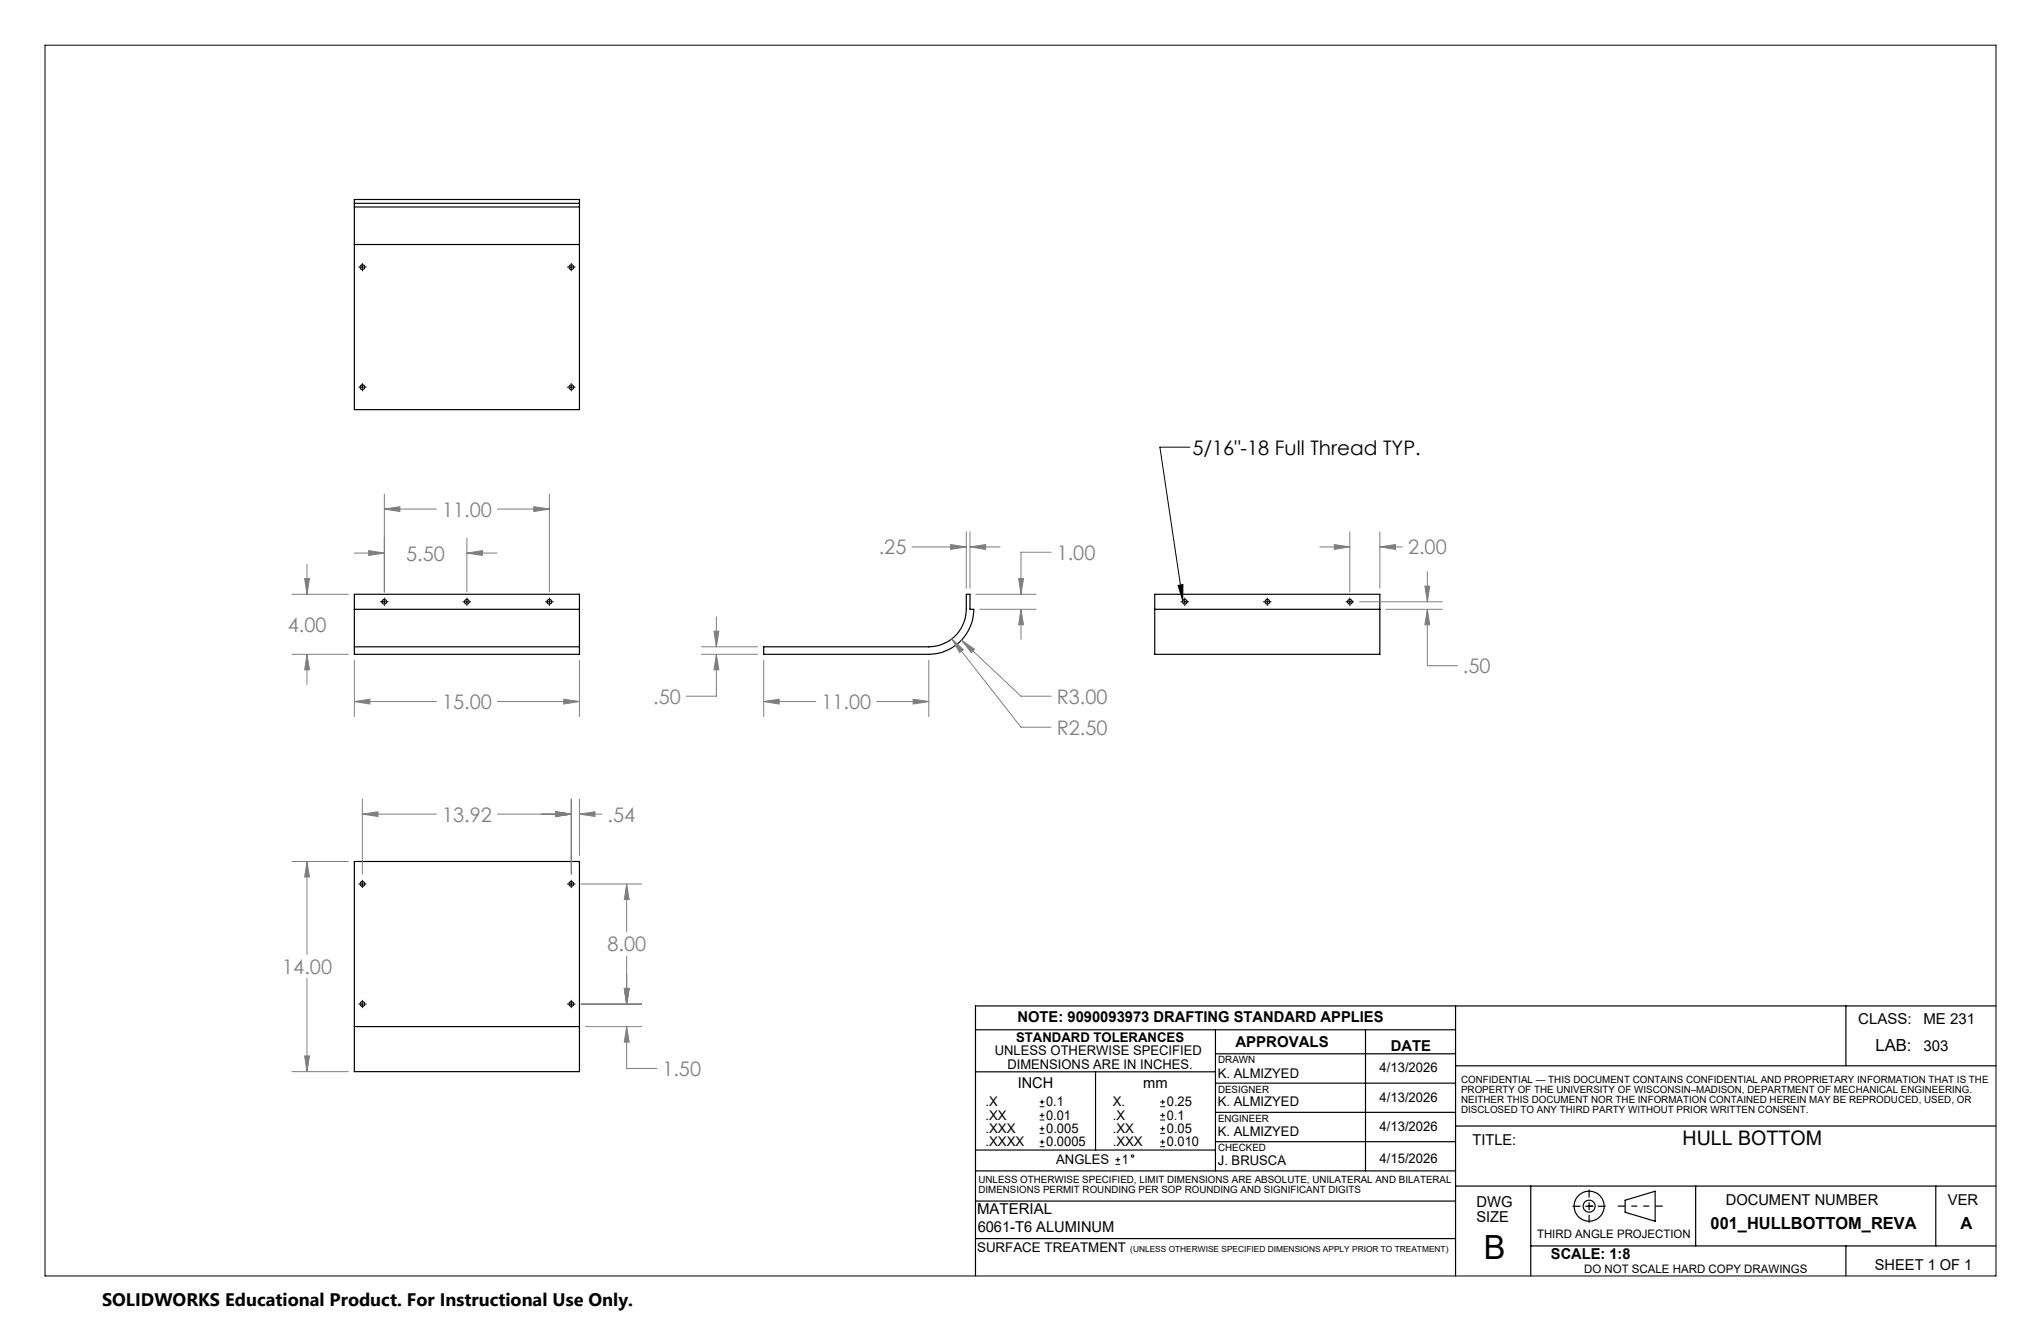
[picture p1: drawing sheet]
<svg xmlns="http://www.w3.org/2000/svg" width="432mm" height="279mm" viewBox="0 0 432 279" stroke-linecap="round" stroke-linejoin="round" font-family="sans-serif">
<g fill="none" stroke="#000" stroke-width=".25">
<path d="M75 43.8v7.9M75 43.8v-1.6h47.6v1.6M75 51.7v34.9h47.6v-34.9M75 43.8h47.6M75 43h47.6M75 51.7h47.6M122.6 43.8v7.9M75 128.9v7.9M75 128.9v-3.2h47.6v3.2M75 136.8v1.6h47.6v-1.6M75 136.8h47.6M75 128.9h47.6"/>
<path d="M122.6 128.9v7.9M161.6 136.8h34.9a7.9 7.9 0 0 0 7.9-7.9v-3.2h.8v3.2h.8a9.6 9.6 0 0 1-9.5 9.5h-34.9zM244.3 128.9v9.5h47.6v-9.5M244.3 128.9h47.6M244.3 128.9v-3.2h47.6v3.2M75 217.1v9.6h47.6v-9.6M75 217.1v-34.9h47.6v34.9M75 217.1h47.6M206.4 217.8h101.5M257.1 217.8v29.8M288.9 217.8v29.8M307.9 212.8v57.1"/>
<path d="M390.5 212.8v12.6M422.3 212.8h-215.9v57.1M206.4 226.7h50.7M231.8 226.7v16.5M257.1 222.9h50.8M257.1 235.3h50.8M257.1 229.1h50.8M307.9 238.2h114.3M307.9 225.4h114.4M206.4 254h101.5M206.4 247.6h101.5M206.4 243.2h50.7"/>
<path d="M257.1 241.5h50.8M307.9 250.9h114.4M323.8 250.9v19M332.8 255.1h1.5M335.5 255.1h1.5M336.2 251.7v1.5M336.2 254.4v1.5M336.2 257v1.6M338.1 255.1h1.5M343.8 253.9l6.4-1.9v6.3l-6.4-1.9zM358.7 250.9v12.6M409.5 250.9v12.6"/>
<path d="M206.4 262h101.5M323.8 263.5h98.5M390.5 263.5v6.4"/>
<circle cx="76.7" cy="56.5" r=".49"/>
<circle cx="120.9" cy="56.5" r=".5"/>
<circle cx="76.7" cy="81.9" r=".49"/>
<circle cx="120.9" cy="81.9" r=".5"/>
<circle cx="81.3" cy="127.3" r=".49"/>
<circle cx="98.8" cy="127.3" r=".49"/>
<circle cx="116.2" cy="127.3" r=".49"/>
<circle cx="250.7" cy="127.3" r=".49"/>
<circle cx="268.1" cy="127.3" r=".49"/>
<circle cx="285.6" cy="127.3" r=".49"/>
<circle cx="76.7" cy="186.9" r=".49"/>
<circle cx="120.9" cy="187" r=".5"/>
<circle cx="76.7" cy="212.3" r=".49"/>
<circle cx="120.9" cy="212.4" r=".5"/>
<circle cx="336.2" cy="255.1" r="3.2"/>
<circle cx="336.2" cy="255.1" r="1.27"/>
</g>
<g fill="none" stroke="#000" stroke-width=".21">
<path d="M9.5 9.6h412.8v260.3h-412.8zM75.9 56.5h.1M76.3 56.5h.7M76.7 55.7v.1M76.7 56.2v.6M76.7 57.1v.2M77.3 56.5h.2M120.1 56.5h.1M120.5 56.5h.7M120.9 55.7v.1M120.9 56.2v.6M120.9 57.1v.2"/>
<path d="M121.5 56.5h.2M75.9 81.9h.1M76.3 81.9h.7M76.7 81.1v.1M76.7 81.6v.6M76.7 82.5v.2M77.3 81.9h.2M120.1 81.9h.1M120.5 81.9h.7M120.9 81.1v.1M120.9 81.6v.6M120.9 82.5v.2"/>
<path d="M121.5 81.9h.2M251.7 94.6h-6.3l4.8 32.4M80.5 127.3h.2M81 127.3h.6M81.3 126.5v.1M81.3 127v.6M81.3 127.9v.2M82 127.3h.1M98 127.3h.1M98.5 127.3h.6M98.8 126.5v.1M98.8 127v.6"/>
<path d="M98.8 127.9v.2M99.4 127.3h.2M115.4 127.3h.2M115.9 127.3h.7M116.2 126.5v.1M116.2 127v.6M116.2 127.9v.2M116.9 127.3h.2M249.2 123.8l1.1-.2-.1 3.4zM249.8 127.3h.2M250.3 127.3h.7M250.6 126.5v.1"/>
<path d="M250.6 127v.6M250.6 127.9v.2M251.3 127.3h.2M267.3 127.3h.2M267.8 127.3h.6M268.1 126.5v.1M268.1 127v.6M268.1 127.9v.2M268.7 127.3h.2M284.8 127.3h.1M285.3 127.3h.6M285.6 126.5v.1"/>
<path d="M285.6 127v.6M285.6 127.9v.2M286.2 127.3h.2M75.9 187h.1M76.3 187h.7M76.7 186.2v.1M76.7 186.7v.6M76.7 187.6v.1M77.3 187h.2M120.1 187h.1M120.5 187h.7M120.9 186.2v.1"/>
<path d="M120.9 186.7v.6M120.9 187.6v.1M121.5 187h.2M75.9 212.4h.1M76.3 212.4h.7M76.7 211.6v.1M76.7 212.1v.6M76.7 213v.1M77.3 212.4h.2M120.1 212.4h.1M120.5 212.4h.7M120.9 211.6v.1"/>
<path d="M120.9 212.1v.6M120.9 213v.1M121.5 212.4h.2M220 234.1h.9M220 233.1h.9M220 236.9h.9M220 235.9h.9M220 239.7h.9M220 238.7h.9M220.5 232.6v1M220.5 235.4v1M220.5 238.2v1"/>
<path d="M245.5 234.1h1M245.5 233.1h1M245.5 236.9h1M245.5 235.9h1M245.5 239.7h1M245.5 238.7h1M246 232.6v1M246 235.4v1M246 238.2v1M220 242.5h.9M220 241.5h.9M220.5 241.1v.9"/>
<path d="M236 246.3h1M236 245.3h1M236.5 244.8v1M245.5 242.5h1M245.5 241.5h1M246 241.1v.9"/>
<circle cx="239.6" cy="244.5" r=".25"/>
</g>
<g fill="none" stroke="#808080" stroke-width=".21">
<path d="M64.9 119.3v6.4M75 117h6.3M78 116.5l3.3 .5-3.3 .5zM81.3 107.7l3.3-.5v1zM81.3 104.5v20.7M81.3 107.7h11M98.8 117l3.3-.5v1zM98.8 113.8v11.4M98.8 117h6.3M105.2 107.7h11M112.9 107.2l3.3 .5-3.3 .5zM116.2 104.5v20.7"/>
<path d="M192.9 115.7h11.5M201.1 115.2l3.3 .5-3.3 .5zM204.4 112.5v11.9M205.2 115.7l3.3-.5v1zM205.2 112.5v11.9M205.2 115.7h6.4M222.4 116.8h-6.4v8.9M279.2 115.7h6.4M282.3 115.2l3.3 .5-3.3 .5zM285.6 112.5v12.7M291.9 115.7l3.3-.5v1zM291.9 115.7h4.8"/>
<path d="M291.9 112.5v11.9M61.8 138.4h11.9M61.8 125.7h11.9M64.5 122.4h1l-.6 3.3zM64.9 138.4l.6 3.3h-1zM64.9 138.4v6.3M75 139.7v11.9M122.6 139.7v11.9M148.4 138.4h11.9M148.4 136.8h11.9M151.1 133.5h1l-.5 3.3zM151.6 138.4l.5 3.3h-1z"/>
<path d="M151.6 138.4v8.8h-6.4M151.6 130.5v6.3M161.6 139.7v11.9M196.5 139.7v11.9M201.4 135.1l2.4 2.3-.8 .6zM201.4 135.1l14.6 18.7h6.4M203.4 135.4l2.8 1.9-.7 .7zM203.4 135.4l12.6 11.8h6.4M206.5 125.7h12.7M207.3 128.9h11.9M215.5 122.4h1l-.5 3.3zM216 128.9l.5 3.3h-1z"/>
<path d="M216 128.9v6.3M287.7 127.3h17.5M293.2 128.9h12M301.4 124h1.1l-.5 3.3zM302 128.9l.5 3.3h-1.1zM302 128.9v11.9h6.3M302 120.9v6.4M75 148.4l3.2-.5v1zM75 148.4h17.3M105.2 148.4h17.4M119.3 147.9l3.3 .5-3.3 .5zM161.6 148.4l3.3-.5v1z"/>
<path d="M161.6 148.4h11M185.5 148.4h11M193.2 147.9l3.3 .5-3.3 .5zM76.7 172.2l3.3-.5v1zM76.7 169v15.9M76.7 172.2h15.6M105.2 172.2h15.7M117.6 171.7l3.3 .5-3.3 .5zM120.9 169v15.9M122.6 172.2l3.3-.5v1zM122.6 169v11.9M122.6 172.2h4.8"/>
<path d="M61.8 182.2h11.9M64.9 182.2l.6 3.3h-1zM64.9 182.2v19.7M122.9 187h12.8M132.6 187l.5 3.3h-1zM132.6 187v10.1M64.9 206.9v19.8M122.9 212.4h12.8M123.9 217.1h11.8M132.1 209.1h1l-.5 3.3zM132.6 217.1l.5 3.3h-1zM132.6 202.2v10.2"/>
<path d="M132.6 217.1v8.9h6.3M61.8 226.7h11.9M64.5 223.3h1l-.6 3.4z"/>
</g>
<path d="M342.3 255.1h9.5" fill="none" stroke="#000" stroke-width=".25" stroke-dasharray="6.3 1.3 1.3 1.3 1.3 1.3" stroke-dashoffset="4.8" stroke-linecap="butt"/>
<path d="M249.2 123.8l1.1-.2-.1 3.4z" fill="#000"/>
<path d="M75 148.4l3.2-.5v1zM119.3 147.9l3.3 .5-3.3 .5zM78 116.5l3.3 .5-3.3 .5zM98.8 117l3.3-.5v1zM81.3 107.7l3.3-.5v1zM112.9 107.2l3.3 .5-3.3 .5zM64.9 138.4l.6 3.3h-1zM64.5 122.4h1l-.6 3.3zM201.4 135.1l1.6 2.9 .8-.6zM203.4 135.4l2.1 2.6 .7-.7zM151.1 133.5h1l-.5 3.3zM151.6 138.4l.5 3.3h-1zM201.1 115.2l3.3 .5-3.3 .5zM205.2 115.7l3.3-.5v1zM215.5 122.4h1l-.5 3.3zM216 128.9l.5 3.3h-1zM161.6 148.4l3.3-.5v1zM193.2 147.9l3.3 .5-3.3 .5zM64.9 182.2l.6 3.3h-1zM64.5 223.3h1l-.6 3.4zM132.1 209.1h1l-.5 3.3zM132.6 187l.5 3.3h-1zM76.7 172.2l3.3-.5v1zM117.6 171.7l3.3 .5-3.3 .5zM117.6 171.7l3.3 .5-3.3 .5zM122.6 172.2l3.3-.5v1zM132.1 209.1h1l-.5 3.3zM132.6 217.1l.5 3.3h-1zM302 128.9l.5 3.3h-1.1zM301.4 124h1.1l-.5 3.3zM291.9 115.7l3.3-.5v1zM282.3 115.2l3.3 .5-3.3 .5z" fill="#808080"/>
<text font-size="7.1" x="313.9" y="266.3">B</text>
<g font-size="4.2">
<text x="252.3" y="96.2">5/16&quot;-18 Full Thread TYP.</text>
<text x="356" y="242.2">HULL BOTTOM</text>
</g>
<g font-size="4.2" fill="#808080">
<text x="93.5" y="109.3">11.00</text>
<text x="85.9" y="118.6">5.50</text>
<text x="185.9" y="117.3">.25</text>
<text x="223.6" y="118.4">1.00</text>
<text x="297.9" y="117.3">2.00</text>
<text x="60.9" y="133.6">4.00</text>
<text x="309.5" y="142.4">.50</text>
<text x="93.5" y="150">15.00</text>
<text x="138.2" y="148.8">.50</text>
<text x="173.8" y="150">11.00</text>
<text x="223.6" y="148.8">R3.00</text>
<text x="223.6" y="155.4">R2.50</text>
<text x="93.5" y="173.8">13.92</text>
<text x="128.5" y="173.8">.54</text>
<text x="128.5" y="201.2">8.00</text>
<text x="59.7" y="206">14.00</text>
<text x="140.1" y="227.6">1.50</text>
</g>
<text font-size="3.8" x="21.6" y="276.3">SOLIDWORKS Educational Product. For Instructional Use Only.</text>
<g font-size="3.5">
<text x="396.8" y="222.2">LAB:</text>
<text x="361.9" y="260">001_HULLBOTTOM_REVA</text>
<text x="414.7" y="260">A</text>
</g>
<g font-size="3.2">
<text x="215.3" y="216.2">NOTE: 9090093973 DRAFTING STANDARD APPLIES</text>
<text x="261.4" y="221.4">APPROVALS</text>
<text x="393.1" y="216.6">CLASS:</text>
<text x="406.9" y="216.6">ME 231</text>
<text x="294.2" y="222.2">DATE</text>
<text x="406.9" y="222.2">303</text>
<text x="215.3" y="230.2">INCH</text>
<text x="241.9" y="230.2">mm</text>
<text x="311.5" y="242.1">TITLE:</text>
<text x="206.7" y="256.8">MATERIAL</text>
<text x="312.3" y="255.3">DWG</text>
<text x="365.1" y="254.9">DOCUMENT NUMBER</text>
<text x="412.1" y="254.9">VER</text>
<text x="206.8" y="260.5">6061-T6 ALUMINUM</text>
<text x="312.3" y="258.5">SIZE</text>
<text x="328.1" y="266.3">SCALE: 1:8</text>
<text x="396.7" y="268.6">SHEET 1 OF 1</text>
</g>
<g font-size="2.8">
<text x="215" y="220.4">STANDARD TOLERANCES</text>
<text x="210.5" y="223.2">UNLESS OTHERWISE SPECIFIED</text>
<text x="213.1" y="226">DIMENSIONS ARE IN INCHES.</text>
<text x="257.6" y="228">K. ALMIZYED</text>
<text x="291.9" y="226.8">4/13/2026</text>
<text x="291.9" y="233">4/13/2026</text>
<text x="208.5" y="234">.X</text>
<text x="208.5" y="236.8">.XX</text>
<text x="208.5" y="239.6">.XXX</text>
<text x="221.3" y="234">0.1</text>
<text x="221.3" y="236.8">0.01</text>
<text x="221.3" y="239.6">0.005</text>
<text x="235.4" y="234">X.</text>
<text x="235.4" y="236.8">.X</text>
<text x="235.4" y="239.6">.XX</text>
<text x="246.9" y="234">0.25</text>
<text x="246.9" y="236.8">0.1</text>
<text x="246.9" y="239.6">0.05</text>
<text x="257.6" y="234">K. ALMIZYED</text>
<text x="291.9" y="239.2">4/13/2026</text>
<text x="208.5" y="242.5">.XXXX</text>
<text x="221.3" y="242.5">0.0005</text>
<text x="235.4" y="242.5">.XXX</text>
<text x="246.9" y="242.5">0.010</text>
<text x="257.6" y="240.4">K. ALMIZYED</text>
<text x="291.9" y="245.9">4/15/2026</text>
<text x="223.5" y="246.2">ANGLES</text>
<text x="237.4" y="246.2">1</text>
<text x="257.6" y="246.5">J. BRUSCA</text>
<text x="206.7" y="264.8">SURFACE TREATMENT</text>
</g>
<g font-size="2.5">
<text x="325.2" y="261.7">THIRD ANGLE PROJECTION</text>
<text x="335.1" y="269.3">DO NOT SCALE HARD COPY DRAWINGS</text>
</g>
<g font-size="2.1">
<text x="257.7" y="224.8">DRAWN</text>
<text x="257.7" y="231.1">DESIGNER</text>
<text x="309.1" y="229.1">CONFIDENTIAL — THIS DOCUMENT CONTAINS CONFIDENTIAL AND PROPRIETARY INFORMATION THAT IS THE</text>
<text x="309.1" y="231.2">PROPERTY OF THE UNIVERSITY OF WISCONSIN–MADISON, DEPARTMENT OF MECHANICAL ENGINEERING.</text>
<text x="309.1" y="233.3">NEITHER THIS DOCUMENT NOR THE INFORMATION CONTAINED HEREIN MAY BE REPRODUCED, USED, OR</text>
<text x="257.7" y="237.3">ENGINEER</text>
<text x="309.1" y="235.4">DISCLOSED TO ANY THIRD PARTY WITHOUT PRIOR WRITTEN CONSENT.</text>
<text x="257.7" y="243.4">CHECKED</text>
<text x="207" y="250.3">UNLESS OTHERWISE SPECIFIED, LIMIT DIMENSIONS ARE ABSOLUTE, UNILATERAL AND BILATERAL</text>
<text x="207" y="252.4">DIMENSIONS PERMIT ROUNDING PER SOP ROUNDING AND SIGNIFICANT DIGITS</text>
</g>
<text font-size="1.8" x="239.1" y="264.8">(UNLESS OTHERWISE SPECIFIED DIMENSIONS APPLY PRIOR TO TREATMENT)</text>
</svg>
